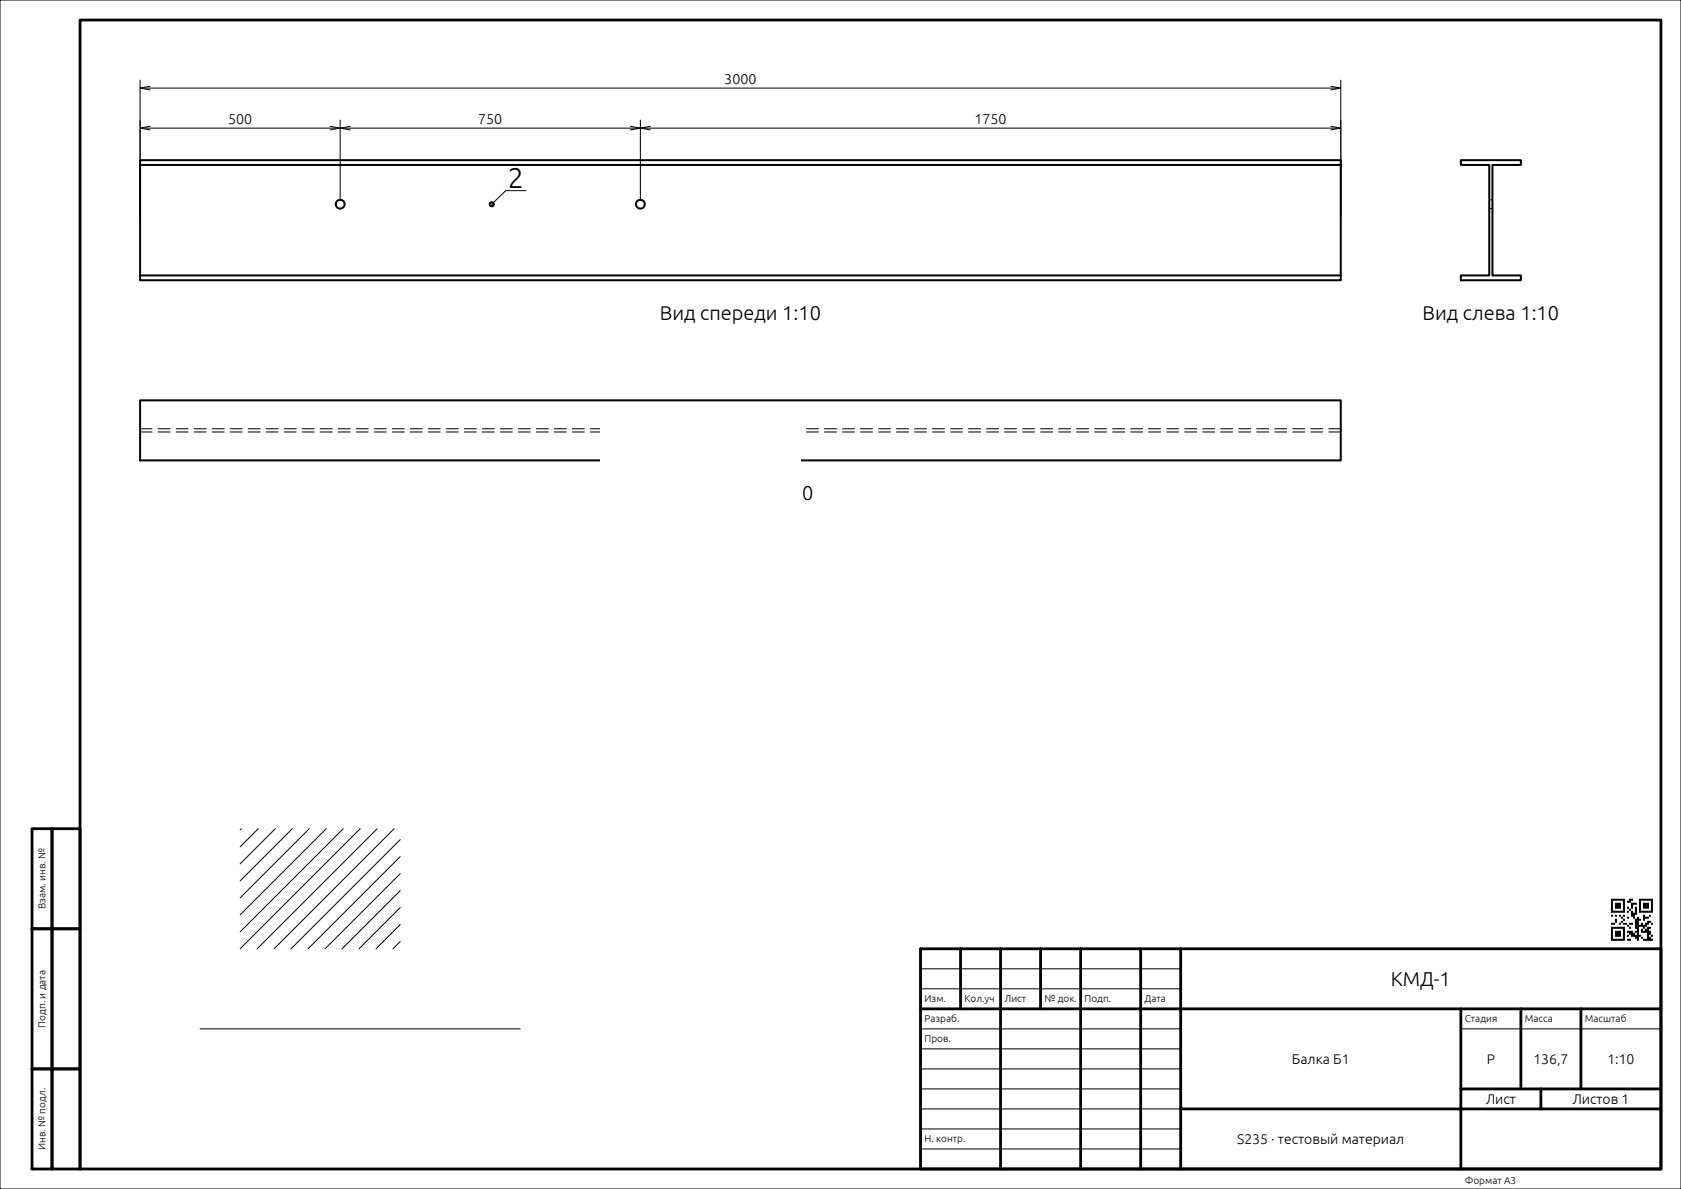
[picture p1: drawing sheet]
<svg xmlns="http://www.w3.org/2000/svg" width="420mm" height="297mm" viewBox="0 0 420 297" stroke-linecap="round" stroke-linejoin="round" font-family="sans-serif">
<g fill="none" stroke="#000" stroke-width=".25">
<path d="M0 0h420v297h-420zM35 20v34M35 22h300M35 32h300M37.5 21.6l-2.5 .4 2.5 .5M37.5 31.6l-2.5 .4 2.5 .5M82.5 31.6l2.5 .4-2.5 .5M85 30v20M87.5 31.6l-2.5 .4 2.5 .5M157.5 31.6l2.5 .4-2.5 .5M160 30v20M162.5 31.6l-2.5 .4 2.5 .5"/>
<path d="M332.5 21.6l2.5 .4-2.5 .5M332.5 31.6l2.5 .4-2.5 .5M335 20v34M131.4 47.6h-5l-3.5 3.4M60.3 207l-.3 .3M64.5 207l-4.5 4.5M68.8 207l-8.8 8.8M73 207l-13 13M77.3 207l-17.3 17.3M81.5 207l-21.5 21.5M85.8 207l-25.8 25.8M90 207l-30 30"/>
<path d="M94.2 207l-30 30M98.5 207l-30 30M100 218.2l-18.8 18.8M100 214l-23 23M100 209.7l-27.3 27.3M100 235.2l-1.8 1.8M100 230.9l-6.1 6.1M100 226.7l-10.3 10.3M100 222.5l-14.5 14.5M50 257h80M230 257h65M230 247h65"/>
<path d="M230 242h65M365 257h50M230 277h65M230 272h65M230 267h65M230 262h65M230 287h65M230 282h65"/>
</g>
<g fill="none" stroke="#000" stroke-width=".7">
<path d="M20 5h395v287h-395zM8 207h5v25h-5zM13 207h7v25h-7zM8 232h5v35h-5zM13 232h7v35h-7zM230 237h185v55h-185zM240 237v15M250 237v55M260 237v15M270 237v55M285 237v55M295 237v55"/>
<path d="M230 252h185M365 252v40M380 252v20M395 252v20M8 267h5v25h-5zM13 267h7v25h-7zM295 277h120M365 272h50M385 272v5"/>
</g>
<path d="M402.5 224.5v.5h.5v-.5zM403 224.5v.5h.5v-.5zM403.5 224.5v.5h.5v-.5zM404 224.5v.5h.5v-.5zM404.5 224.5v.5h.5v-.5zM405 224.5v.5h.5v-.5zM405.5 224.5v.5h.5v-.5zM407 224.5v.5h.5v-.5zM407.5 224.5v.5h.5v-.5zM409.5 224.5v.5h.5v-.5zM410 224.5v.5h.5v-.5zM410.5 224.5v.5h.5v-.5zM411 224.5v.5h.5v-.5zM411.5 224.5v.5h.5v-.5zM412 224.5v.5h.5v-.5zM412.5 224.5v.5h.5v-.5zM402.5 225v.5h.5v-.5zM405.5 225v.5h.5v-.5zM406.5 225v.5h.5v-.5zM407 225v.5h.5v-.5zM409.5 225v.5h.5v-.5zM412.5 225v.5h.5v-.5zM402.5 225.5v.5h.5v-.5zM403.5 225.5v.5h.5v-.5zM404 225.5v.5h.5v-.5zM404.5 225.5v.5h.5v-.5zM405.5 225.5v.5h.5v-.5zM407.5 225.5v.5h.5v-.5zM408 225.5v.5h.5v-.5zM408.5 225.5v.5h.5v-.5zM409.5 225.5v.5h.5v-.5zM410.5 225.5v.5h.5v-.5zM411 225.5v.5h.5v-.5zM411.5 225.5v.5h.5v-.5zM412.5 225.5v.5h.5v-.5zM402.5 226v.5h.5v-.5zM403.5 226v.5h.5v-.5zM404 226v.5h.5v-.5zM404.5 226v.5h.5v-.5zM405.5 226v.5h.5v-.5zM407.5 226v.5h.5v-.5zM409.5 226v.5h.5v-.5zM410.5 226v.5h.5v-.5zM411 226v.5h.5v-.5zM411.5 226v.5h.5v-.5zM412.5 226v.5h.5v-.5zM402.5 226.5v.5h.5v-.5zM403.5 226.5v.5h.5v-.5zM404 226.5v.5h.5v-.5zM404.5 226.5v.5h.5v-.5zM405.5 226.5v.5h.5v-.5zM406.5 226.5v.5h.5v-.5zM407.5 226.5v.5h.5v-.5zM408.5 226.5v.5h.5v-.5zM409.5 226.5v.5h.5v-.5zM410.5 226.5v.5h.5v-.5zM411 226.5v.5h.5v-.5zM411.5 226.5v.5h.5v-.5zM412.5 226.5v.5h.5v-.5zM402.5 227v.5h.5v-.5zM405.5 227v.5h.5v-.5zM407 227v.5h.5v-.5zM408.5 227v.5h.5v-.5zM409.5 227v.5h.5v-.5zM412.5 227v.5h.5v-.5zM402.5 227.5v.5h.5v-.5zM403 227.5v.5h.5v-.5zM403.5 227.5v.5h.5v-.5zM404 227.5v.5h.5v-.5zM404.5 227.5v.5h.5v-.5zM405 227.5v.5h.5v-.5zM405.5 227.5v.5h.5v-.5zM406.5 227.5v.5h.5v-.5zM407.5 227.5v.5h.5v-.5zM408.5 227.5v.5h.5v-.5zM409.5 227.5v.5h.5v-.5zM410 227.5v.5h.5v-.5zM410.5 227.5v.5h.5v-.5zM411 227.5v.5h.5v-.5zM411.5 227.5v.5h.5v-.5zM412 227.5v.5h.5v-.5zM412.5 227.5v.5h.5v-.5zM407.5 228v.5h.5v-.5zM408 228v.5h.5v-.5zM408.5 228v.5h.5v-.5zM402.5 228.5v.5h.5v-.5zM403.5 228.5v.5h.5v-.5zM404.5 228.5v.5h.5v-.5zM405.5 228.5v.5h.5v-.5zM407.5 228.5v.5h.5v-.5zM408 228.5v.5h.5v-.5zM410.5 228.5v.5h.5v-.5zM412 228.5v.5h.5v-.5zM405 229v.5h.5v-.5zM406.5 229v.5h.5v-.5zM408 229v.5h.5v-.5zM409 229v.5h.5v-.5zM410.5 229v.5h.5v-.5zM411 229v.5h.5v-.5zM411.5 229v.5h.5v-.5zM403.5 229.5v.5h.5v-.5zM405.5 229.5v.5h.5v-.5zM408.5 229.5v.5h.5v-.5zM409 229.5v.5h.5v-.5zM409.5 229.5v.5h.5v-.5zM410.5 229.5v.5h.5v-.5zM403.5 230v.5h.5v-.5zM405 230v.5h.5v-.5zM408.5 230v.5h.5v-.5zM409 230v.5h.5v-.5zM411.5 230v.5h.5v-.5zM412 230v.5h.5v-.5zM402.5 230.5v.5h.5v-.5zM403 230.5v.5h.5v-.5zM404.5 230.5v.5h.5v-.5zM405.5 230.5v.5h.5v-.5zM406 230.5v.5h.5v-.5zM407 230.5v.5h.5v-.5zM407.5 230.5v.5h.5v-.5zM408.5 230.5v.5h.5v-.5zM409 230.5v.5h.5v-.5zM410 230.5v.5h.5v-.5zM411 230.5v.5h.5v-.5zM411.5 230.5v.5h.5v-.5zM412.5 230.5v.5h.5v-.5zM406.5 231v.5h.5v-.5zM408.5 231v.5h.5v-.5zM409 231v.5h.5v-.5zM409.5 231v.5h.5v-.5zM410 231v.5h.5v-.5zM410.5 231v.5h.5v-.5zM411 231v.5h.5v-.5zM402.5 231.5v.5h.5v-.5zM403 231.5v.5h.5v-.5zM403.5 231.5v.5h.5v-.5zM404 231.5v.5h.5v-.5zM404.5 231.5v.5h.5v-.5zM405 231.5v.5h.5v-.5zM405.5 231.5v.5h.5v-.5zM407 231.5v.5h.5v-.5zM408.5 231.5v.5h.5v-.5zM409 231.5v.5h.5v-.5zM410.5 231.5v.5h.5v-.5zM411.5 231.5v.5h.5v-.5zM412 231.5v.5h.5v-.5zM402.5 232v.5h.5v-.5zM405.5 232v.5h.5v-.5zM409 232v.5h.5v-.5zM410 232v.5h.5v-.5zM411 232v.5h.5v-.5zM411.5 232v.5h.5v-.5zM402.5 232.5v.5h.5v-.5zM403.5 232.5v.5h.5v-.5zM404 232.5v.5h.5v-.5zM404.5 232.5v.5h.5v-.5zM405.5 232.5v.5h.5v-.5zM406.5 232.5v.5h.5v-.5zM407 232.5v.5h.5v-.5zM407.5 232.5v.5h.5v-.5zM408.5 232.5v.5h.5v-.5zM409 232.5v.5h.5v-.5zM410 232.5v.5h.5v-.5zM410.5 232.5v.5h.5v-.5zM411 232.5v.5h.5v-.5zM411.5 232.5v.5h.5v-.5zM412 232.5v.5h.5v-.5zM402.5 233v.5h.5v-.5zM403.5 233v.5h.5v-.5zM404 233v.5h.5v-.5zM404.5 233v.5h.5v-.5zM405.5 233v.5h.5v-.5zM407 233v.5h.5v-.5zM407.5 233v.5h.5v-.5zM408 233v.5h.5v-.5zM409 233v.5h.5v-.5zM411.5 233v.5h.5v-.5zM412 233v.5h.5v-.5zM402.5 233.5v.5h.5v-.5zM403.5 233.5v.5h.5v-.5zM404 233.5v.5h.5v-.5zM404.5 233.5v.5h.5v-.5zM405.5 233.5v.5h.5v-.5zM406.5 233.5v.5h.5v-.5zM407.5 233.5v.5h.5v-.5zM408 233.5v.5h.5v-.5zM408.5 233.5v.5h.5v-.5zM409 233.5v.5h.5v-.5zM409.5 233.5v.5h.5v-.5zM411.5 233.5v.5h.5v-.5zM412.5 233.5v.5h.5v-.5zM402.5 234v.5h.5v-.5zM405.5 234v.5h.5v-.5zM408.5 234v.5h.5v-.5zM409 234v.5h.5v-.5zM410 234v.5h.5v-.5zM411.5 234v.5h.5v-.5zM412 234v.5h.5v-.5zM402.5 234.5v.5h.5v-.5zM403 234.5v.5h.5v-.5zM403.5 234.5v.5h.5v-.5zM404 234.5v.5h.5v-.5zM404.5 234.5v.5h.5v-.5zM405 234.5v.5h.5v-.5zM405.5 234.5v.5h.5v-.5zM406.5 234.5v.5h.5v-.5zM407 234.5v.5h.5v-.5zM409 234.5v.5h.5v-.5zM410.5 234.5v.5h.5v-.5zM411 234.5v.5h.5v-.5zM411.5 234.5v.5h.5v-.5zM412 234.5v.5h.5v-.5zM412.5 234.5v.5h.5v-.5z" fill="#000"/>
<g fill="none" stroke="#000" stroke-width=".5">
<path d="M35 41.2h300M365 40h15v1.2h-7.1v27.6h7.1v1.2h-15v-1.2h7.1v-27.6h-7.1zM35 68.8h300v1.2h-300zM35 68.8v-28.8h300v28.8M35 100h300v15h-300z"/>
<circle cx="85" cy="51" r="1.1"/>
<circle cx="122.9" cy="51" r=".5"/>
<circle cx="160" cy="51" r="1.1"/>
</g>
<path d="M372.1 52.1h.8M372.1 49.9h.8M35 107.9h300M35 107.1h300" fill="none" stroke="#000" stroke-width=".25" stroke-dasharray="3 1.5"/>
<path d="M150 107h50v40h-50z" fill="#fff"/>
<text font-size="7.1" x="126.9" y="47">2</text>
<g font-size="5">
<text x="164.9" y="80">Вид спереди 1:10</text>
<text x="355.4" y="80">Вид слева 1:10</text>
<text x="166.8" y="125">Вид сверху 1:10</text>
<text x="347.5" y="246.3">КМД-1</text>
</g>
<g font-size="3.6">
<text x="181" y="21">3000</text>
<text x="57" y="31">500</text>
<text x="119.5" y="31">750</text>
<text x="243.5" y="31">1750</text>
</g>
<g font-size="3.5">
<text x="322.8" y="265.7">Балка Б1</text>
<text x="371.5" y="265.7">Р</text>
<text x="383.1" y="265.7">136,7</text>
<text x="401.6" y="265.7">1:10</text>
<text x="371.2" y="275.7">Лист</text>
<text x="392.9" y="275.7">Листов 1</text>
<text x="309.1" y="285.7">S235 · тестовый материал</text>
</g>
<g font-size="2.5">
<text x="11.4" y="227.1" transform="rotate(-90 11.4 227.1)">Взам. инв. №</text>
<text x="231" y="250.4">Изм.</text>
<text x="241" y="250.4">Кол.уч</text>
<text x="251" y="250.4">Лист</text>
<text x="261" y="250.4">№ док.</text>
<text x="271" y="250.4">Подп.</text>
<text x="286" y="250.4">Дата</text>
<text x="11.4" y="256.7" transform="rotate(-90 11.4 256.7)">Подп. и дата</text>
<text x="231" y="255.4">Разраб.</text>
<text x="366" y="255.4">Стадия</text>
<text x="381" y="255.4">Масса</text>
<text x="396" y="255.4">Масштаб</text>
<text x="231" y="260.4">Пров.</text>
<text x="11.4" y="287.2" transform="rotate(-90 11.4 287.2)">Инв. № подл.</text>
<text x="231" y="285.4">Н. контр.</text>
<text x="366" y="295.8">Формат A3</text>
</g>
</svg>
